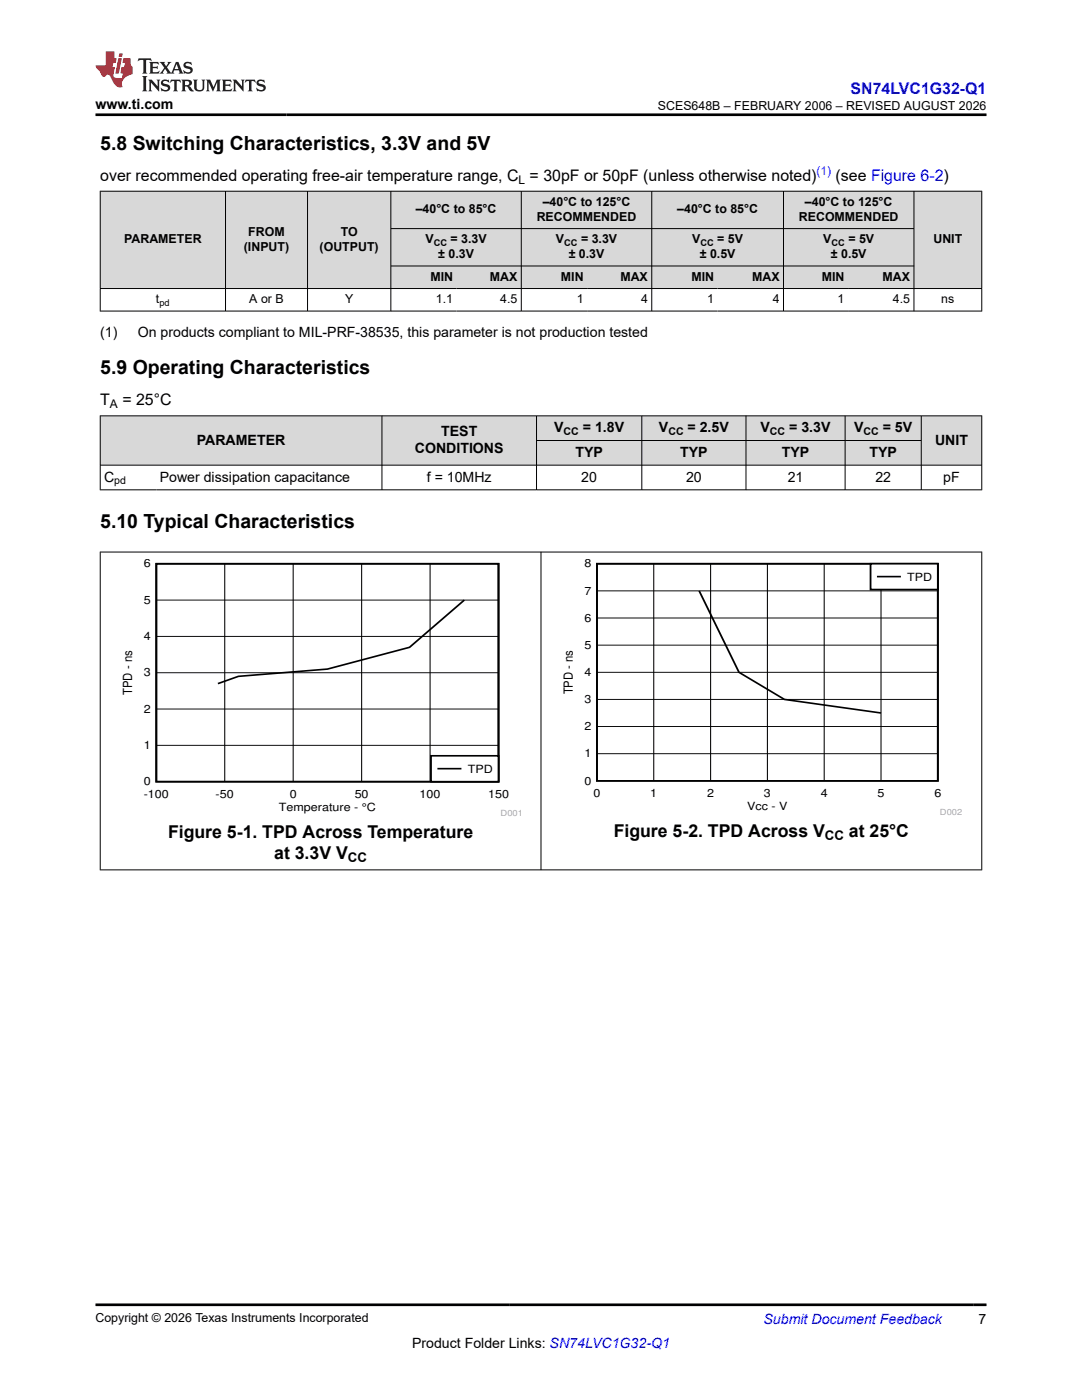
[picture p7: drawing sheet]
<svg xmlns="http://www.w3.org/2000/svg" width="216mm" height="279mm" viewBox="0 0 216 279" stroke-linecap="round" stroke-linejoin="round" font-family="sans-serif">
<g fill="#d8d8d8">
<path d="M20 38.2h175.9v7.4h-175.9z" fill-rule="evenodd"/>
<path d="M20.1 38.2h24.8v19.3h-24.8z" fill-rule="evenodd"/>
<path d="M45.1 38.2h16.2v19.3h-16.2z" fill-rule="evenodd"/>
<path d="M61.4 38.2h16.5v19.3h-16.5z" fill-rule="evenodd"/>
<path d="M78.1 38.2h25.9v7.4h-25.9z" fill-rule="evenodd"/>
<path d="M104.1 38.2h25.9v7.4h-25.9z" fill-rule="evenodd"/>
<path d="M130.1 38.2h26.2v7.4h-26.2z" fill-rule="evenodd"/>
<path d="M156.4 38.2h25.9v7.4h-25.9z" fill-rule="evenodd"/>
<path d="M182.4 38.2h13.4v19.3h-13.4z" fill-rule="evenodd"/>
<path d="M78.1 45.7h25.9v7.3h-25.9z" fill-rule="evenodd"/>
<path d="M104.1 45.7h25.9v7.3h-25.9z" fill-rule="evenodd"/>
<path d="M130.1 45.7h26.2v7.3h-26.2z" fill-rule="evenodd"/>
<path d="M156.4 45.7h25.9v7.3h-25.9z" fill-rule="evenodd"/>
<path d="M78.1 53.1h13v4.4h-13z" fill-rule="evenodd"/>
<path d="M91.1 53.1h12.9v4.4h-12.9z" fill-rule="evenodd"/>
<path d="M104.1 53.1h13.1v4.4h-13.1z" fill-rule="evenodd"/>
<path d="M117.2 53.1h12.8v4.4h-12.8z" fill-rule="evenodd"/>
<path d="M130.1 53.1h13.1v4.4h-13.1z" fill-rule="evenodd"/>
<path d="M143.2 53.1h13.1v4.4h-13.1z" fill-rule="evenodd"/>
<path d="M156.4 53.1h12.8v4.4h-12.8z" fill-rule="evenodd"/>
<path d="M169.2 53.1h13.1v4.4h-13.1z" fill-rule="evenodd"/>
</g>
<g fill="none" stroke="#000" stroke-width=".2">
<path d="M19.9 38.2h176.1M20 38.1v24M45 38.1v24M61.4 38.1v24M78 38.1v24M104 38.1v24M130.1 38.1v24M156.3 38.1v24M182.4 38.1v24M195.9 38.1v24M19.9 57.6h176.1M78 45.6h104.4"/>
<path d="M78 53.1h104.4M19.9 62.1h176.1"/>
</g>
<g fill="#d8d8d8">
<path d="M20 83h175.9v4.9h-175.9z" fill-rule="evenodd"/>
<path d="M20.1 83.1h56.1v9.7h-56.1z" fill-rule="evenodd"/>
<path d="M76.3 83.1h30.7v9.7h-30.7z" fill-rule="evenodd"/>
<path d="M107.1 83.1h20.9v4.8h-20.9z" fill-rule="evenodd"/>
<path d="M128.1 83.1h20.7v4.8h-20.7z" fill-rule="evenodd"/>
<path d="M148.9 83.1h19.7v4.8h-19.7z" fill-rule="evenodd"/>
<path d="M168.7 83.1h15.1v4.8h-15.1z" fill-rule="evenodd"/>
<path d="M183.9 83.1h11.9v9.7h-11.9z" fill-rule="evenodd"/>
<path d="M107.1 88h20.9v4.8h-20.9z" fill-rule="evenodd"/>
<path d="M128.1 88h20.7v4.8h-20.7z" fill-rule="evenodd"/>
<path d="M148.9 88h19.7v4.8h-19.7z" fill-rule="evenodd"/>
<path d="M168.7 88h15.1v4.8h-15.1z" fill-rule="evenodd"/>
</g>
<g fill="none" stroke="#000" stroke-width=".2">
<path d="M19.9 83h176.1M19.9 92.8h176.1M19.9 97.8h176.1M20 82.9v14.9M76.2 82.9v14.9M107.1 82.9v14.9M107.1 87.9h76.8M128.1 82.9v14.9M148.9 82.9v14.9M168.6 82.9v14.9M183.8 82.9v14.9M195.9 82.9v14.9"/>
<path d="M31.2 119.8h68.3M44.8 112.5v43.5M58.5 112.5v43.5M72.2 112.5v43.5M85.8 112.5v43.5M31.2 134.3h68.3M31.2 127h68.3M31.2 148.7h68.3M31.2 141.5h68.3"/>
</g>
<path d="M31.2 112.5h68.3v43.5h-68.3zM92.6 119.8l-10.9 9.4-16.4 4.3-17.7 1.5-4.1 1.4" fill="none" stroke="#000" stroke-width=".35"/>
<path d="M86 150.8h13.5v5.2h-13.5z" fill-rule="evenodd" fill="#fff"/>
<path d="M119.1 112.5h68v43.3h-68zM139.5 117.9l8 16.3 9 5.4 19.3 2.7M86 150.8h13.5v5.2h-13.5zM87.5 153.4h4.4" fill="none" stroke="#000" stroke-width=".35"/>
<path d="M119.1 117.9h68M130.4 112.5v43.3M141.8 112.5v43.3M153.1 112.5v43.3M164.5 112.5v43.3M175.8 112.5v43.3M119.1 139.6h68M119.1 134.2h68M119.1 128.8h68M119.1 123.3h68M119.1 150.4h68M119.1 145h68" fill="none" stroke="#000" stroke-width=".2"/>
<path d="M173.7 112.5h13.4v5.2h-13.4z" fill-rule="evenodd" fill="#fff"/>
<path d="M173.7 112.5h13.4v5.2h-13.4zM175.2 115.1h4.4" fill="none" stroke="#000" stroke-width=".35"/>
<path d="M19.9 110.2h176.1M20 110.1v63.6M107.9 110.1v63.6M195.9 110.1v63.6M19.9 173.6h176.1" fill="none" stroke="#000" stroke-width=".2"/>
<path d="M27.7 11.6l-.2 .6 .5-.2h.6v.1v2.2l-.2 .4h1l-.2-.4v-2.2v-.1h.5l.5 .2-.1-.6zM29.8 12.4l.2 .3v1.6l-.2 .4h1.9l.1-.6a1.08 1.08 0 0 1-1.3 .2v-.7h.6l.4 .2v-.7l-.4 .2h-.6v-.5l.2-.2a1 1 0 0 1 1 .3l-.1-.5zM31.8 12.4l1 1.1-1 1.2h.9l-.2-.2 .4-.8 .5 .8-.2 .2h1.6l-.2-.2 .1-.5h1l.1 .5-.1 .2h.9l-.2-.4-.8-1.9h-.5l-1 2.1-.8-1.1 .9-1h-.8l.2 .2-.5 .6-.3-.6 .1-.2zM35.2 12.8l.4 1h-.8zM36.8 12.5a.65 .65 0 0 0-.2 .7 .65 .65 0 0 0 .6 .5l.7 .1 .1 .3a.79 .79 0 0 1-.7 .4 .79 .79 0 0 1-.7-.5l.1 .7 .2-.1a.93 .93 0 0 0 1.1 0 .93 .93 0 0 0 .4-.9 1.46 1.46 0 0 0-1.2-.6l-.1-.3a1.09 1.09 0 0 1 1.2 .2l-.2-.6-.1 .1-.6-.2zM28.4 15.2l.2 .4v2.2l-.2 .4h1l-.2-.4v-2.2l.2-.4zM29.6 15.9l.2 .4v1.5l-.2 .4h.8l-.3-.4v-1.3l1.7 1.8v-2l.2-.4h-.8l.2 .2 .1 1.1-1.2-1.3zM32.3 16a.65 .65 0 0 0-.2 .8 .65 .65 0 0 0 .7 .4l.6 .2 .1 .2a.79 .79 0 0 1-.7 .4 .79 .79 0 0 1-.7-.5l.1 .7 .2-.1a.93 .93 0 0 0 1.1 .1 .93 .93 0 0 0 .4-1 1.46 1.46 0 0 0-1.2-.5l-.1-.4a1.09 1.09 0 0 1 1.2 .2l-.2-.6-.1 .1-.6-.1zM34.1 15.9l-.1 .6a.63 .63 0 0 1 .7-.3l.1 1.6-.3 .4h1l-.2-.4v-1.6a.66 .66 0 0 1 .8 .3l-.1-.6zM36.2 15.9l.2 .4v1.5l-.2 .4h.9l-.2-.2v-.7h.5l.1 .2a.79 .79 0 0 0 1.2 .6l-1-.9a.61 .61 0 0 0 .6-.6 .61 .61 0 0 0-.5-.7zM36.9 16.2h.2a.47 .47 0 0 1 .5 .1 .47 .47 0 0 1 .1 .5l-.2 .1-.6 .1zM38.5 15.9l.2 .2a2.27 2.27 0 0 0 .4 2 1.04 1.04 0 0 0 1.7-.7v-1.3l.2-.2h-.8l.2 .4v1.1a.6 .6 0 0 1-.6 .6 .6 .6 0 0 1-.6-.6v-1.1l.3-.4zM41.1 15.9l.2 .4v1.5l-.2 .4h.7l-.2-.4v-1.4l.9 1.9 .8-1.9v1.4l-.2 .4h1l-.3-.4v-1.5l.3-.4h-.8l-.7 1.5-.7-1.5zM44.3 15.9l.2 .4v1.5l-.2 .4h1.9l.1-.6a1.09 1.09 0 0 1-1.3 .2v-.7h.6l.4 .2v-.6l-.4 .2h-.6v-.6l.2-.1a1.01 1.01 0 0 1 1 .3l-.1-.6zM46.4 15.9l.3 .4v1.5l-.3 .4h.8l-.2-.4v-1.3l1.6 1.8v-2l.2-.4h-.7l.2 .2v1.1l-1.2-1.3zM49 15.9l-.1 .6a.63 .63 0 0 1 .8-.3v1.6l-.3 .4h1l-.2-.4v-1.6a.66 .66 0 0 1 .8 .3l-.1-.6zM51.4 16a.65 .65 0 0 0-.2 .8 .65 .65 0 0 0 .6 .4l.6 .2 .2 .2a.79 .79 0 0 1-.8 .4 .79 .79 0 0 1-.6-.5l.1 .7 .2-.1a.93 .93 0 0 0 1 .1 .93 .93 0 0 0 .5-1 1.46 1.46 0 0 0-1.3-.5l-.1-.4a1.09 1.09 0 0 1 1.3 .2l-.2-.6-.2 .1-.5-.1z" fill="#231f20"/>
<path d="M21.1 10.3v2.7h-2.1l.1 .4 .9 1a.95 .95 0 0 0 .9 .9 .59 .59 0 0 1 .6-.4 .59 .59 0 0 1 .5 .3l.4 .8a1.59 1.59 0 0 0 2.1 1.4 1.61 1.61 0 0 1 1-2.3l1-.3-.1-1.5a1.59 1.59 0 0 1-.4-1.7h-1.4l-.2 .9h.5l-.1 .9h-.5l-.2 .9v.3l.4 .1-.2 .9h-.6a.73 .73 0 0 1-1.1-.7l.3-1.5h-.5l.2-.9h.5l.2-.9h-.5v-1.3zM23.6 11.6l-.6 3.1h.7l.6-3.1zM23.8 10.7l-.1 .6h.7l.1-.6z" fill="#ed1c24"/>
<path d="M19 22.9h177.8M19 260.4h177.8" fill="none" stroke="#000" stroke-width=".53"/>
<g font-size="3.9">
<text x="20" y="29.9">5.8 Switching Characteristics, 3.3V and 5V</text>
<text x="20" y="74.7">5.9 Operating Characteristics</text>
<text x="20" y="105.4">5.10 Typical Characteristics</text>
</g>
<g font-size="3.5">
<text x="33.5" y="167.1">Figure 5-1. TPD Across Temperature</text>
<text x="122.5" y="167">Figure 5-2. TPD Across V</text>
<text x="169.4" y="167">at 25°C</text>
<text x="54.7" y="171.4">at 3.3V V</text>
</g>
<text font-size="3.2" fill="#00f" x="169.7" y="18.7">SN74LVC1G32-Q1</text>
<g font-size="3.2">
<text x="20" y="36.1">over recommended operating free-air temperature range, C = 30pF or 50pF (unless otherwise noted)</text>
<text x="166.7" y="36.1">(see Figure 6-2)</text>
<text x="20" y="80.9">T</text>
<text x="24.4" y="80.9">= 25°C</text>
</g>
<g font-size="2.8">
<text x="19" y="21.8">www.ti.com</text>
<text x="20" y="67.2">(1)</text>
<text x="27.5" y="67.2">On products compliant to MIL-PRF-38535, this parameter is not production tested</text>
<text x="39.3" y="88.7">PARAMETER</text>
<text x="88" y="87">TEST</text>
<text x="110.6" y="86.3">V</text>
<text x="116.3" y="86.3">= 1.8V</text>
<text x="131.5" y="86.3">V</text>
<text x="137.2" y="86.3">= 2.5V</text>
<text x="151.8" y="86.3">V</text>
<text x="157.5" y="86.3">= 3.3V</text>
<text x="170.4" y="86.3">V</text>
<text x="176.2" y="86.3">= 5V</text>
<text x="186.6" y="88.7">UNIT</text>
<text x="82.8" y="90.4">CONDITIONS</text>
<text x="114.8" y="91.2">TYP</text>
<text x="135.7" y="91.2">TYP</text>
<text x="156" y="91.2">TYP</text>
<text x="173.5" y="91.2">TYP</text>
<text x="20.8" y="96.1">C</text>
<text x="31.9" y="96.1">Power dissipation capacitance</text>
<text x="85.2" y="96.1">f = 10MHz</text>
<text x="116" y="96.1">20</text>
<text x="136.9" y="96.1">20</text>
<text x="157.2" y="96.1">21</text>
<text x="174.7" y="96.1">22</text>
<text x="188.2" y="96.1">pF</text>
<text x="82.2" y="269">Product Folder Links: SN74LVC1G32-Q1</text>
<text x="195.3" y="264.2">7</text>
</g>
<text font-size="2.8" fill="#00f" x="152.4" y="264.2">Submit Document Feedback</text>
<g font-size="2.6">
<text x="164.6" y="167.7">CC</text>
<text x="69.4" y="172.1">CC</text>
</g>
<g font-size="2.5">
<text x="131.3" y="21.9">SCES648B – FEBRUARY 2006 – REVISED AUGUST 2026</text>
<text x="108.3" y="41.1">–40°C to 125°C</text>
<text x="160.6" y="41.1">–40°C to 125°C</text>
<text x="49.5" y="47.1">FROM</text>
<text x="68" y="47.1">TO</text>
<text x="82.9" y="42.6">–40°C to 85°C</text>
<text x="107.1" y="44.1">RECOMMENDED</text>
<text x="135.1" y="42.6">–40°C to 85°C</text>
<text x="159.4" y="44.1">RECOMMENDED</text>
<text x="24.8" y="48.6">PARAMETER</text>
<text x="48.7" y="50.1">(INPUT)</text>
<text x="63.8" y="50.1">(OUTPUT)</text>
<text x="84.9" y="48.6">V</text>
<text x="87.4" y="51.5">± 0.3V</text>
<text x="89.9" y="48.6">= 3.3V</text>
<text x="110.9" y="48.6">V</text>
<text x="113.5" y="51.5">± 0.3V</text>
<text x="115.9" y="48.6">= 3.3V</text>
<text x="138.1" y="48.6">V</text>
<text x="139.6" y="51.5">± 0.5V</text>
<text x="143.1" y="48.6">= 5V</text>
<text x="164.3" y="48.6">V</text>
<text x="165.8" y="51.5">± 0.5V</text>
<text x="169.3" y="48.6">= 5V</text>
<text x="186.3" y="48.6">UNIT</text>
<text x="85.9" y="56">MIN</text>
<text x="97.8" y="56">MAX</text>
<text x="111.9" y="56">MIN</text>
<text x="123.8" y="56">MAX</text>
<text x="138" y="56">MIN</text>
<text x="150.1" y="56">MAX</text>
<text x="164" y="56">MIN</text>
<text x="176.1" y="56">MAX</text>
<text x="31.1" y="60.5">t</text>
<text x="49.8" y="60.5">A or B</text>
<text x="68.9" y="60.5">Y</text>
<text x="87" y="60.5">1.1</text>
<text x="99.8" y="60.5">4.5</text>
<text x="115.1" y="60.5">1</text>
<text x="127.9" y="60.5">4</text>
<text x="141.1" y="60.5">1</text>
<text x="154.2" y="60.5">4</text>
<text x="167.1" y="60.5">1</text>
<text x="178.2" y="60.5">4.5</text>
<text x="187.8" y="60.5">ns</text>
<text x="26.4" y="138.7" transform="rotate(-90 26.4 138.7)">TPD - ns</text>
<text x="114.3" y="138.6" transform="rotate(-90 114.3 138.6)">TPD - ns</text>
<text x="19" y="263.9">Copyright © 2026 Texas Instruments Incorporated</text>
</g>
<text font-size="2.4" fill="#00f" x="162.9" y="35">(1)</text>
<g font-size="2.4">
<text x="103.5" y="36.7">L</text>
<text x="21.9" y="81.5">A</text>
</g>
<g font-size="2.3">
<text x="28.7" y="113.3">6</text>
<text x="28.7" y="120.5">5</text>
<text x="28.7" y="127.8">4</text>
<text x="28.7" y="135">3</text>
<text x="28.7" y="142.2">2</text>
<text x="28.7" y="149.5">1</text>
<text x="93.4" y="154.2">TPD</text>
<text x="28.7" y="159.3">-100</text>
<text x="28.7" y="156.7">0</text>
<text x="43" y="159.3">-50</text>
<text x="55.6" y="161.9">Temperature - °C</text>
<text x="57.8" y="159.3">0</text>
<text x="70.8" y="159.3">50</text>
<text x="83.7" y="159.3">100</text>
<text x="97.4" y="159.3">150</text>
</g>
<g font-size="2.2">
<text x="116.6" y="113.2">8</text>
<text x="116.6" y="118.7">7</text>
<text x="181" y="115.9">TPD</text>
<text x="116.6" y="124.1">6</text>
<text x="116.6" y="129.5">5</text>
<text x="116.6" y="134.9">4</text>
<text x="116.6" y="140.3">3</text>
<text x="116.6" y="145.7">2</text>
<text x="116.6" y="151.2">1</text>
<text x="116.6" y="156.6">0</text>
<text x="118.4" y="159.1">0</text>
<text x="129.8" y="159.1">1</text>
<text x="141.1" y="159.1">2</text>
<text x="149.1" y="161.7">Vcc - V</text>
<text x="152.4" y="159.1">3</text>
<text x="163.8" y="159.1">4</text>
<text x="175.1" y="159.1">5</text>
<text x="186.5" y="159.1">6</text>
</g>
<g font-size="2.1">
<text x="112.5" y="86.8">CC</text>
<text x="133.4" y="86.8">CC</text>
<text x="153.6" y="86.8">CC</text>
<text x="172.3" y="86.8">CC</text>
<text x="22.8" y="96.7">pd</text>
</g>
<g font-size="1.9">
<text x="86.5" y="49.1">CC</text>
<text x="112.6" y="49.1">CC</text>
<text x="139.8" y="49.1">CC</text>
<text x="165.9" y="49.1">CC</text>
<text x="31.8" y="61">pd</text>
</g>
<g font-size="1.7" fill="#a8a8a8">
<text x="99.9" y="162.9">D001</text>
<text x="187.6" y="162.7">D002</text>
</g>
</svg>
